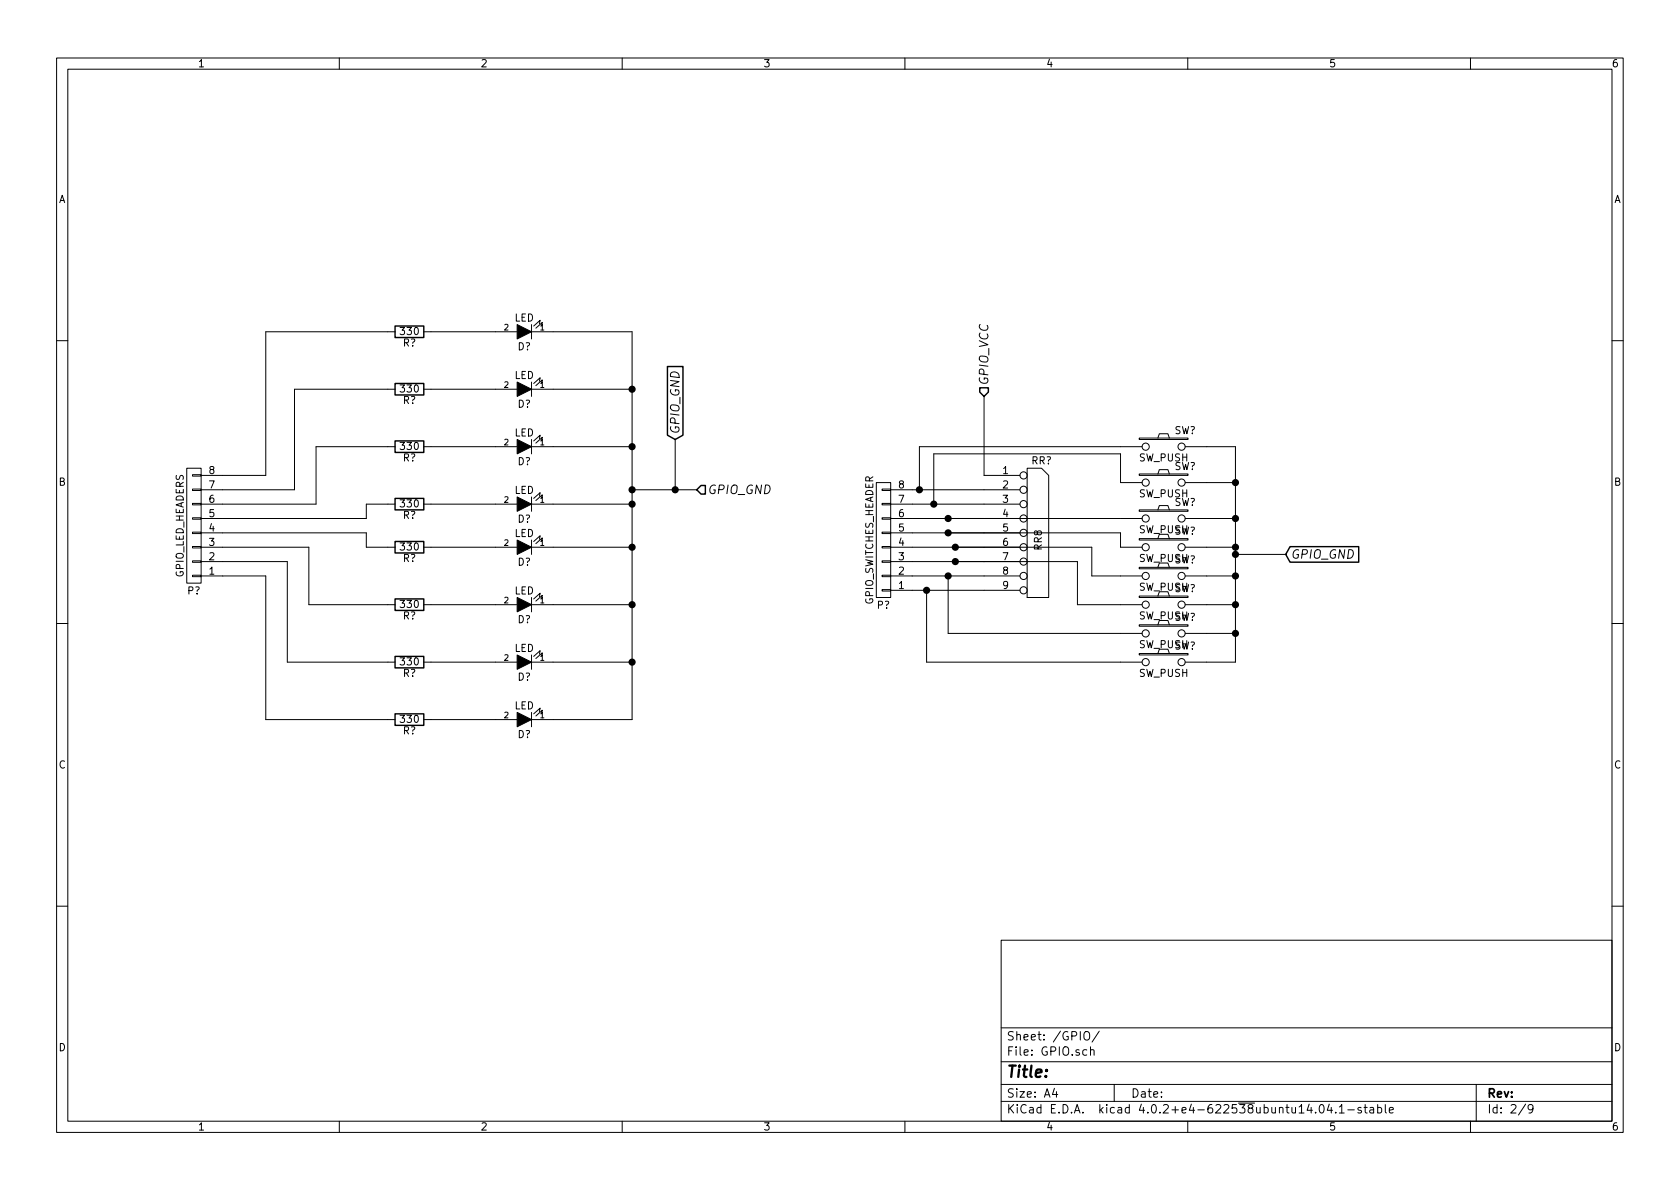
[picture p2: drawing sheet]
EESchema Schematic File Version 2
LIBS:power
LIBS:device
LIBS:transistors
LIBS:conn
LIBS:linear
LIBS:regul
LIBS:74xx
LIBS:cmos4000
LIBS:adc-dac
LIBS:memory
LIBS:xilinx
LIBS:microcontrollers
LIBS:dsp
LIBS:microchip
LIBS:analog_switches
LIBS:motorola
LIBS:texas
LIBS:intel
LIBS:audio
LIBS:interface
LIBS:digital-audio
LIBS:philips
LIBS:display
LIBS:cypress
LIBS:siliconi
LIBS:opto
LIBS:atmel
LIBS:contrib
LIBS:valves
LIBS:8051_generic_89s51
LIBS:7805_mod
LIBS:HexConverter
LIBS:MOTOR
LIBS:ams1117_
LIBS:arduinoNano
LIBS:arduinouno
LIBS:buzzer
LIBS:cmos_cell
LIBS:color_sensor
LIBS:esp8266
LIBS:fingerprintsensor
LIBS:flex
LIBS:ftdi232rl
LIBS:hexconverter
LIBS:i2cmemoty24ls256
LIBS:l293d_modified
LIBS:ldr
LIBS:lm3915
LIBS:oleddisplay
LIBS:ov7670
LIBS:pushbutton
LIBS:relay
LIBS:sd_card_module
LIBS:servo
LIBS:valve
LIBS:xbee
LIBS:max_232
LIBS:0808
LIBS:8051_dev-cache
EELAYER 25 0
EELAYER END
$Descr A4 11693 8268
encoding utf-8
Sheet 3 9
Title ""
Date ""
Rev ""
Comp ""
Comment1 ""
Comment2 ""
Comment3 ""
Comment4 ""
$EndDescr
$Comp
L LED D?
U 1 1
P 3650 2300
F 0 "D?" H 3650 2400 50  0000 C CNN
F 1 "LED" H 3650 2200 50  0000 C CNN
F 2 "" H 3650 2300 50  0000 C CNN
F 3 "" H 3650 2300 50  0000 C CNN
	1    3650 2300
	-1   0    0    1   
$EndComp
$Comp
L R R?
U 1 1
P 2850 2300
F 0 "R?" V 2930 2300 50  0000 C CNN
F 1 "330" V 2850 2300 50  0000 C CNN
F 2 "" V 2780 2300 50  0000 C CNN
F 3 "" H 2850 2300 50  0000 C CNN
	1    2850 2300
	0    1    1    0   
$EndComp
$Comp
L LED D?
U 1 1
P 3650 2700
F 0 "D?" H 3650 2800 50  0000 C CNN
F 1 "LED" H 3650 2600 50  0000 C CNN
F 2 "" H 3650 2700 50  0000 C CNN
F 3 "" H 3650 2700 50  0000 C CNN
	1    3650 2700
	-1   0    0    1   
$EndComp
$Comp
L R R?
U 1 1
P 2850 2700
F 0 "R?" V 2930 2700 50  0000 C CNN
F 1 "330" V 2850 2700 50  0000 C CNN
F 2 "" V 2780 2700 50  0000 C CNN
F 3 "" H 2850 2700 50  0000 C CNN
	1    2850 2700
	0    1    1    0   
$EndComp
$Comp
L LED D?
U 1 1
P 3650 3100
F 0 "D?" H 3650 3200 50  0000 C CNN
F 1 "LED" H 3650 3000 50  0000 C CNN
F 2 "" H 3650 3100 50  0000 C CNN
F 3 "" H 3650 3100 50  0000 C CNN
	1    3650 3100
	-1   0    0    1   
$EndComp
$Comp
L R R?
U 1 1
P 2850 3100
F 0 "R?" V 2930 3100 50  0000 C CNN
F 1 "330" V 2850 3100 50  0000 C CNN
F 2 "" V 2780 3100 50  0000 C CNN
F 3 "" H 2850 3100 50  0000 C CNN
	1    2850 3100
	0    1    1    0   
$EndComp
$Comp
L LED D?
U 1 1
P 3650 3500
F 0 "D?" H 3650 3600 50  0000 C CNN
F 1 "LED" H 3650 3400 50  0000 C CNN
F 2 "" H 3650 3500 50  0000 C CNN
F 3 "" H 3650 3500 50  0000 C CNN
	1    3650 3500
	-1   0    0    1   
$EndComp
$Comp
L R R?
U 1 1
P 2850 3500
F 0 "R?" V 2930 3500 50  0000 C CNN
F 1 "330" V 2850 3500 50  0000 C CNN
F 2 "" V 2780 3500 50  0000 C CNN
F 3 "" H 2850 3500 50  0000 C CNN
	1    2850 3500
	0    1    1    0   
$EndComp
$Comp
L LED D?
U 1 1
P 3650 3800
F 0 "D?" H 3650 3900 50  0000 C CNN
F 1 "LED" H 3650 3700 50  0000 C CNN
F 2 "" H 3650 3800 50  0000 C CNN
F 3 "" H 3650 3800 50  0000 C CNN
	1    3650 3800
	-1   0    0    1   
$EndComp
$Comp
L R R?
U 1 1
P 2850 3800
F 0 "R?" V 2930 3800 50  0000 C CNN
F 1 "330" V 2850 3800 50  0000 C CNN
F 2 "" V 2780 3800 50  0000 C CNN
F 3 "" H 2850 3800 50  0000 C CNN
	1    2850 3800
	0    1    1    0   
$EndComp
$Comp
L LED D?
U 1 1
P 3650 4200
F 0 "D?" H 3650 4300 50  0000 C CNN
F 1 "LED" H 3650 4100 50  0000 C CNN
F 2 "" H 3650 4200 50  0000 C CNN
F 3 "" H 3650 4200 50  0000 C CNN
	1    3650 4200
	-1   0    0    1   
$EndComp
$Comp
L R R?
U 1 1
P 2850 4200
F 0 "R?" V 2930 4200 50  0000 C CNN
F 1 "330" V 2850 4200 50  0000 C CNN
F 2 "" V 2780 4200 50  0000 C CNN
F 3 "" H 2850 4200 50  0000 C CNN
	1    2850 4200
	0    1    1    0   
$EndComp
$Comp
L LED D?
U 1 1
P 3650 4600
F 0 "D?" H 3650 4700 50  0000 C CNN
F 1 "LED" H 3650 4500 50  0000 C CNN
F 2 "" H 3650 4600 50  0000 C CNN
F 3 "" H 3650 4600 50  0000 C CNN
	1    3650 4600
	-1   0    0    1   
$EndComp
$Comp
L R R?
U 1 1
P 2850 4600
F 0 "R?" V 2930 4600 50  0000 C CNN
F 1 "330" V 2850 4600 50  0000 C CNN
F 2 "" V 2780 4600 50  0000 C CNN
F 3 "" H 2850 4600 50  0000 C CNN
	1    2850 4600
	0    1    1    0   
$EndComp
$Comp
L LED D?
U 1 1
P 3650 5000
F 0 "D?" H 3650 5100 50  0000 C CNN
F 1 "LED" H 3650 4900 50  0000 C CNN
F 2 "" H 3650 5000 50  0000 C CNN
F 3 "" H 3650 5000 50  0000 C CNN
	1    3650 5000
	-1   0    0    1   
$EndComp
$Comp
L R R?
U 1 1
P 2850 5000
F 0 "R?" V 2930 5000 50  0000 C CNN
F 1 "330" V 2850 5000 50  0000 C CNN
F 2 "" V 2780 5000 50  0000 C CNN
F 3 "" H 2850 5000 50  0000 C CNN
	1    2850 5000
	0    1    1    0   
$EndComp
Text HLabel 4850 3400 2    60   Input Italic 0
GPIO_GND
$Comp
L CONN_01X08 P?
U 1 1
P 1350 3650
F 0 "P?" H 1350 4100 50  0000 C CNN
F 1 "GPIO_LED_HEADERS" V 1450 3650 50  0000 C CNN
F 2 "" H 1350 3650 50  0000 C CNN
F 3 "" H 1350 3650 50  0000 C CNN
	1    1350 3650
	-1   0    0    1   
$EndComp
$Comp
L RR8 RR?
U 1 1
P 7200 3750
F 0 "RR?" H 7250 4300 50  0000 C CNN
F 1 "RR8" V 7230 3750 50  0000 C CNN
F 2 "" H 7200 3750 50  0000 C CNN
F 3 "" H 7200 3750 50  0000 C CNN
	1    7200 3750
	1    0    0    -1  
$EndComp
Text HLabel 6850 2750 1    60   Input Italic 0
GPIO_VCC
$Comp
L CONN_01X08 P?
U 1 1
P 6150 3750
F 0 "P?" H 6150 4200 50  0000 C CNN
F 1 "GPIO_SWITCHES_HEADER" V 6250 3750 50  0000 C CNN
F 2 "" H 6150 3750 50  0000 C CNN
F 3 "" H 6150 3750 50  0000 C CNN
	1    6150 3750
	-1   0    0    1   
$EndComp
$Comp
L SW_PUSH SW?
U 1 1
P 8100 3100
F 0 "SW?" H 8250 3210 50  0000 C CNN
F 1 "SW_PUSH" H 8100 3020 50  0000 C CNN
F 2 "" H 8100 3100 50  0000 C CNN
F 3 "" H 8100 3100 50  0000 C CNN
	1    8100 3100
	1    0    0    -1  
$EndComp
$Comp
L SW_PUSH SW?
U 1 1
P 8100 3350
F 0 "SW?" H 8250 3460 50  0000 C CNN
F 1 "SW_PUSH" H 8100 3270 50  0000 C CNN
F 2 "" H 8100 3350 50  0000 C CNN
F 3 "" H 8100 3350 50  0000 C CNN
	1    8100 3350
	1    0    0    -1  
$EndComp
$Comp
L SW_PUSH SW?
U 1 1
P 8100 3600
F 0 "SW?" H 8250 3710 50  0000 C CNN
F 1 "SW_PUSH" H 8100 3520 50  0000 C CNN
F 2 "" H 8100 3600 50  0000 C CNN
F 3 "" H 8100 3600 50  0000 C CNN
	1    8100 3600
	1    0    0    -1  
$EndComp
$Comp
L SW_PUSH SW?
U 1 1
P 8100 3800
F 0 "SW?" H 8250 3910 50  0000 C CNN
F 1 "SW_PUSH" H 8100 3720 50  0000 C CNN
F 2 "" H 8100 3800 50  0000 C CNN
F 3 "" H 8100 3800 50  0000 C CNN
	1    8100 3800
	1    0    0    -1  
$EndComp
$Comp
L SW_PUSH SW?
U 1 1
P 8100 4000
F 0 "SW?" H 8250 4110 50  0000 C CNN
F 1 "SW_PUSH" H 8100 3920 50  0000 C CNN
F 2 "" H 8100 4000 50  0000 C CNN
F 3 "" H 8100 4000 50  0000 C CNN
	1    8100 4000
	1    0    0    -1  
$EndComp
$Comp
L SW_PUSH SW?
U 1 1
P 8100 4200
F 0 "SW?" H 8250 4310 50  0000 C CNN
F 1 "SW_PUSH" H 8100 4120 50  0000 C CNN
F 2 "" H 8100 4200 50  0000 C CNN
F 3 "" H 8100 4200 50  0000 C CNN
	1    8100 4200
	1    0    0    -1  
$EndComp
$Comp
L SW_PUSH SW?
U 1 1
P 8100 4400
F 0 "SW?" H 8250 4510 50  0000 C CNN
F 1 "SW_PUSH" H 8100 4320 50  0000 C CNN
F 2 "" H 8100 4400 50  0000 C CNN
F 3 "" H 8100 4400 50  0000 C CNN
	1    8100 4400
	1    0    0    -1  
$EndComp
$Comp
L SW_PUSH SW?
U 1 1
P 8100 4600
F 0 "SW?" H 8250 4710 50  0000 C CNN
F 1 "SW_PUSH" H 8100 4520 50  0000 C CNN
F 2 "" H 8100 4600 50  0000 C CNN
F 3 "" H 8100 4600 50  0000 C CNN
	1    8100 4600
	1    0    0    -1  
$EndComp
Text GLabel 4700 3050 1    60   Input Italic 0
GPIO_GND
Text GLabel 8950 3850 2    60   Input Italic 0
GPIO_GND
Wire Wire Line
	3000 2300 3450 2300
Wire Wire Line
	3000 2700 3450 2700
Wire Wire Line
	3000 3100 3450 3100
Wire Wire Line
	3000 3500 3450 3500
Wire Wire Line
	3000 3800 3450 3800
Wire Wire Line
	3000 4200 3450 4200
Wire Wire Line
	3000 4600 3450 4600
Wire Wire Line
	3000 5000 3450 5000
Wire Wire Line
	3850 2300 4400 2300
Wire Wire Line
	4400 2300 4400 5000
Wire Wire Line
	4400 5000 3850 5000
Wire Wire Line
	4400 3400 4850 3400
Connection ~ 4400 3400
Wire Wire Line
	3850 2700 4400 2700
Connection ~ 4400 2700
Wire Wire Line
	3850 3100 4400 3100
Connection ~ 4400 3100
Wire Wire Line
	3850 3500 4400 3500
Connection ~ 4400 3500
Wire Wire Line
	3850 3800 4400 3800
Connection ~ 4400 3800
Wire Wire Line
	3850 4200 4400 4200
Connection ~ 4400 4200
Wire Wire Line
	3850 4600 4400 4600
Connection ~ 4400 4600
Wire Wire Line
	2700 2300 1850 2300
Wire Wire Line
	1850 2300 1850 3300
Wire Wire Line
	1850 3300 1550 3300
Wire Wire Line
	1550 3400 2050 3400
Wire Wire Line
	2050 3400 2050 2700
Wire Wire Line
	2050 2700 2700 2700
Wire Wire Line
	2700 3100 2200 3100
Wire Wire Line
	2200 3100 2200 3500
Wire Wire Line
	2200 3500 1550 3500
Wire Wire Line
	1550 3600 2550 3600
Wire Wire Line
	2550 3600 2550 3500
Wire Wire Line
	2550 3500 2700 3500
Wire Wire Line
	2700 3800 2550 3800
Wire Wire Line
	2550 3800 2550 3700
Wire Wire Line
	2550 3700 1550 3700
Wire Wire Line
	1550 3800 2150 3800
Wire Wire Line
	2150 3800 2150 4200
Wire Wire Line
	2150 4200 2700 4200
Wire Wire Line
	2700 4600 2000 4600
Wire Wire Line
	2000 4600 2000 3900
Wire Wire Line
	2000 3900 1550 3900
Wire Wire Line
	1550 4000 1850 4000
Wire Wire Line
	1850 4000 1850 5000
Wire Wire Line
	1850 5000 2700 5000
Wire Wire Line
	6850 2750 6850 3300
Wire Wire Line
	6850 3400 6350 3400
Wire Wire Line
	6850 3500 6350 3500
Wire Wire Line
	6850 3600 6350 3600
Wire Wire Line
	6850 3700 6350 3700
Wire Wire Line
	6850 3800 6350 3800
Wire Wire Line
	6850 3900 6350 3900
Wire Wire Line
	6850 4000 6350 4000
Wire Wire Line
	6850 4100 6350 4100
Wire Wire Line
	4700 3050 4700 3400
Connection ~ 4700 3400
Wire Wire Line
	8400 3100 8600 3100
Wire Wire Line
	8600 3100 8600 4600
Wire Wire Line
	8600 4600 8400 4600
Wire Wire Line
	8400 3350 8600 3350
Connection ~ 8600 3350
Wire Wire Line
	8400 3600 8600 3600
Connection ~ 8600 3600
Wire Wire Line
	8400 3800 8600 3800
Connection ~ 8600 3800
Wire Wire Line
	8400 4000 8600 4000
Connection ~ 8600 4000
Wire Wire Line
	8400 4200 8600 4200
Connection ~ 8600 4200
Wire Wire Line
	8400 4400 8600 4400
Connection ~ 8600 4400
Wire Wire Line
	8950 3850 8600 3850
Connection ~ 8600 3850
Wire Wire Line
	7800 3100 6400 3100
Wire Wire Line
	6400 3100 6400 3400
Connection ~ 6400 3400
Wire Wire Line
	6500 3500 6500 3150
Wire Wire Line
	6500 3150 7800 3150
Wire Wire Line
	7800 3150 7800 3350
Connection ~ 6500 3500
Wire Wire Line
	7800 3600 6600 3600
Connection ~ 6600 3600
Wire Wire Line
	6600 3700 7800 3700
Wire Wire Line
	7800 3700 7800 3800
Connection ~ 6600 3700
Wire Wire Line
	7800 4000 7600 4000
Wire Wire Line
	7600 4000 7600 3800
Wire Wire Line
	7600 3800 6650 3800
Connection ~ 6650 3800
Wire Wire Line
	7800 4200 7500 4200
Wire Wire Line
	7500 4200 7500 3900
Wire Wire Line
	7500 3900 6650 3900
Connection ~ 6650 3900
Wire Wire Line
	7800 4400 6600 4400
Wire Wire Line
	6600 4400 6600 4000
Connection ~ 6600 4000
Wire Wire Line
	6450 4100 6450 4600
Wire Wire Line
	6450 4600 7800 4600
Connection ~ 6450 4100
$EndSCHEMATC
